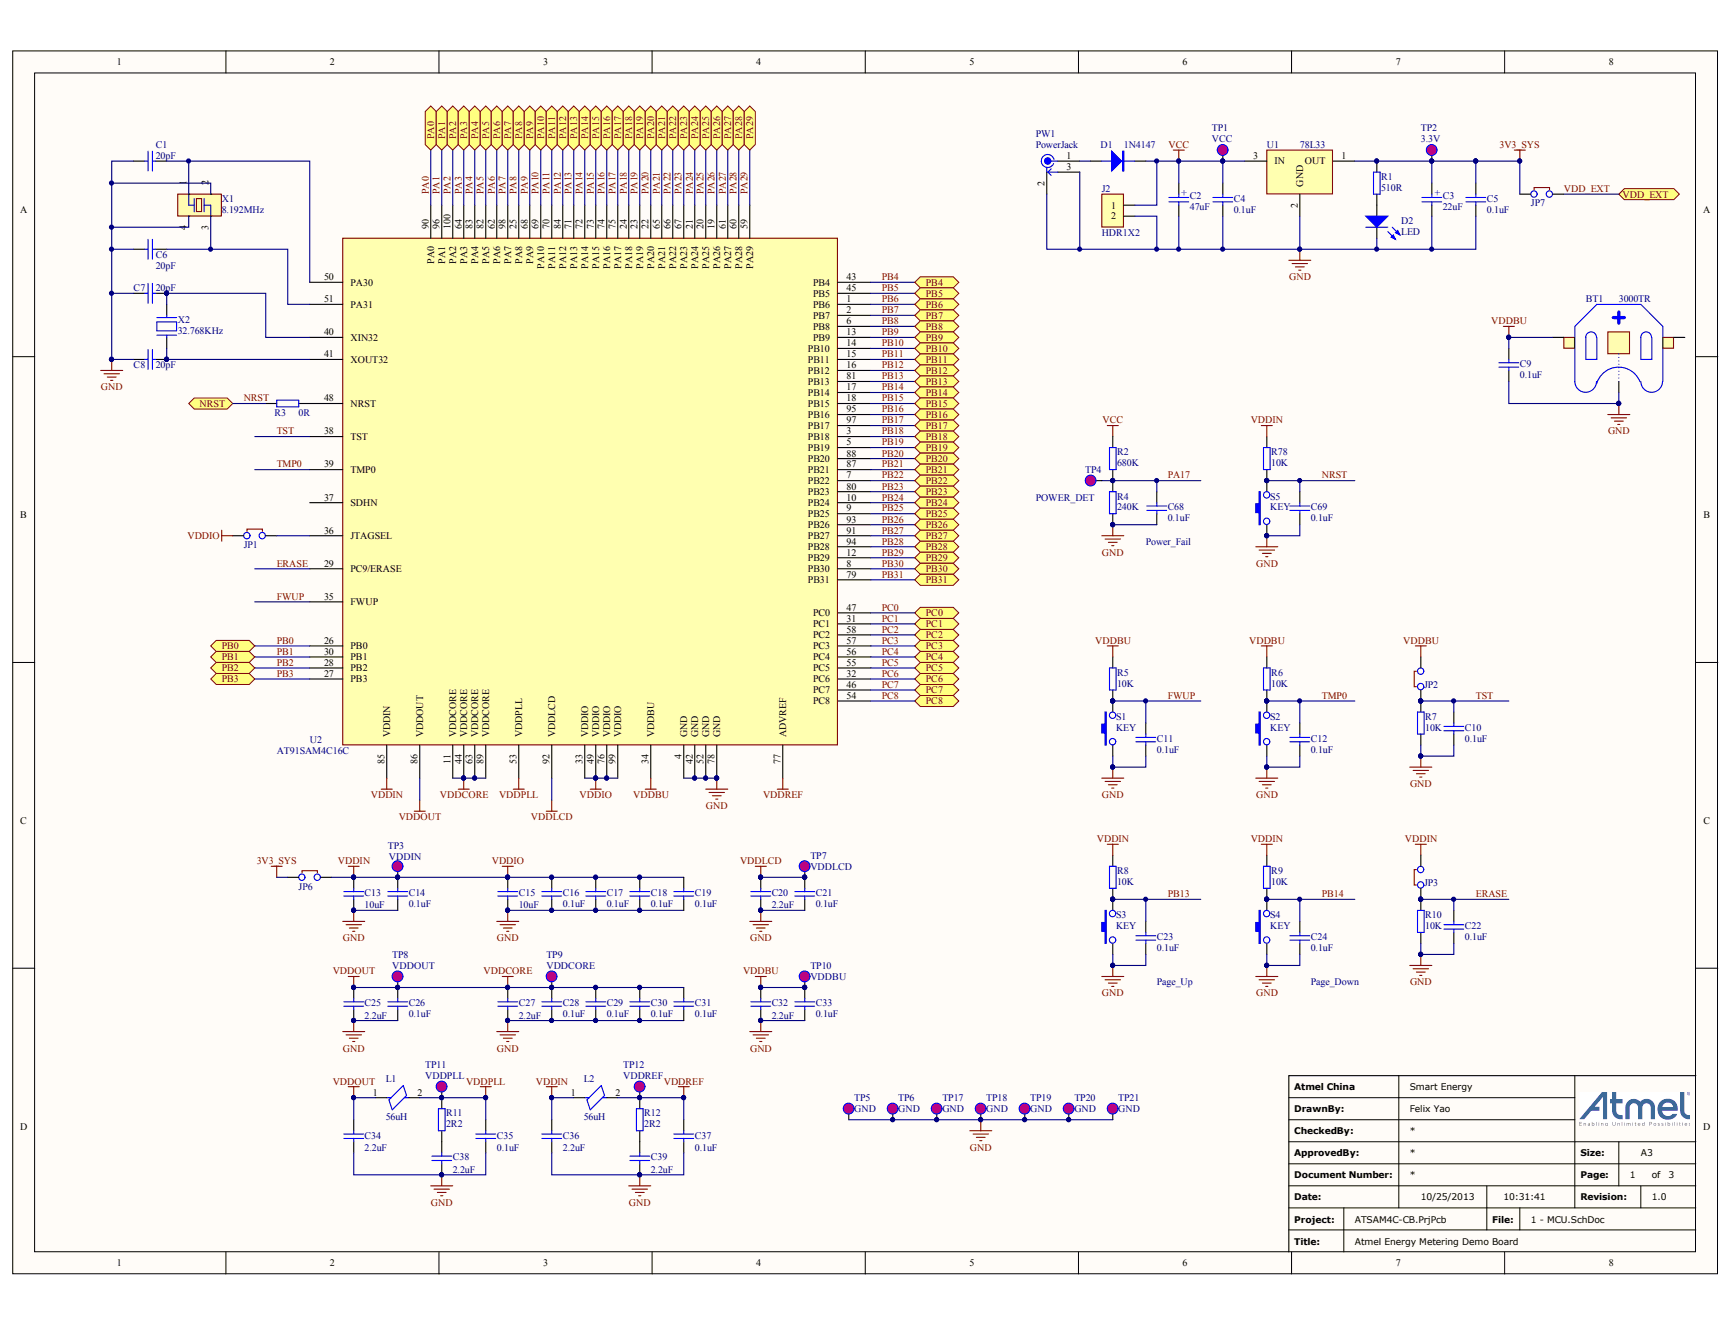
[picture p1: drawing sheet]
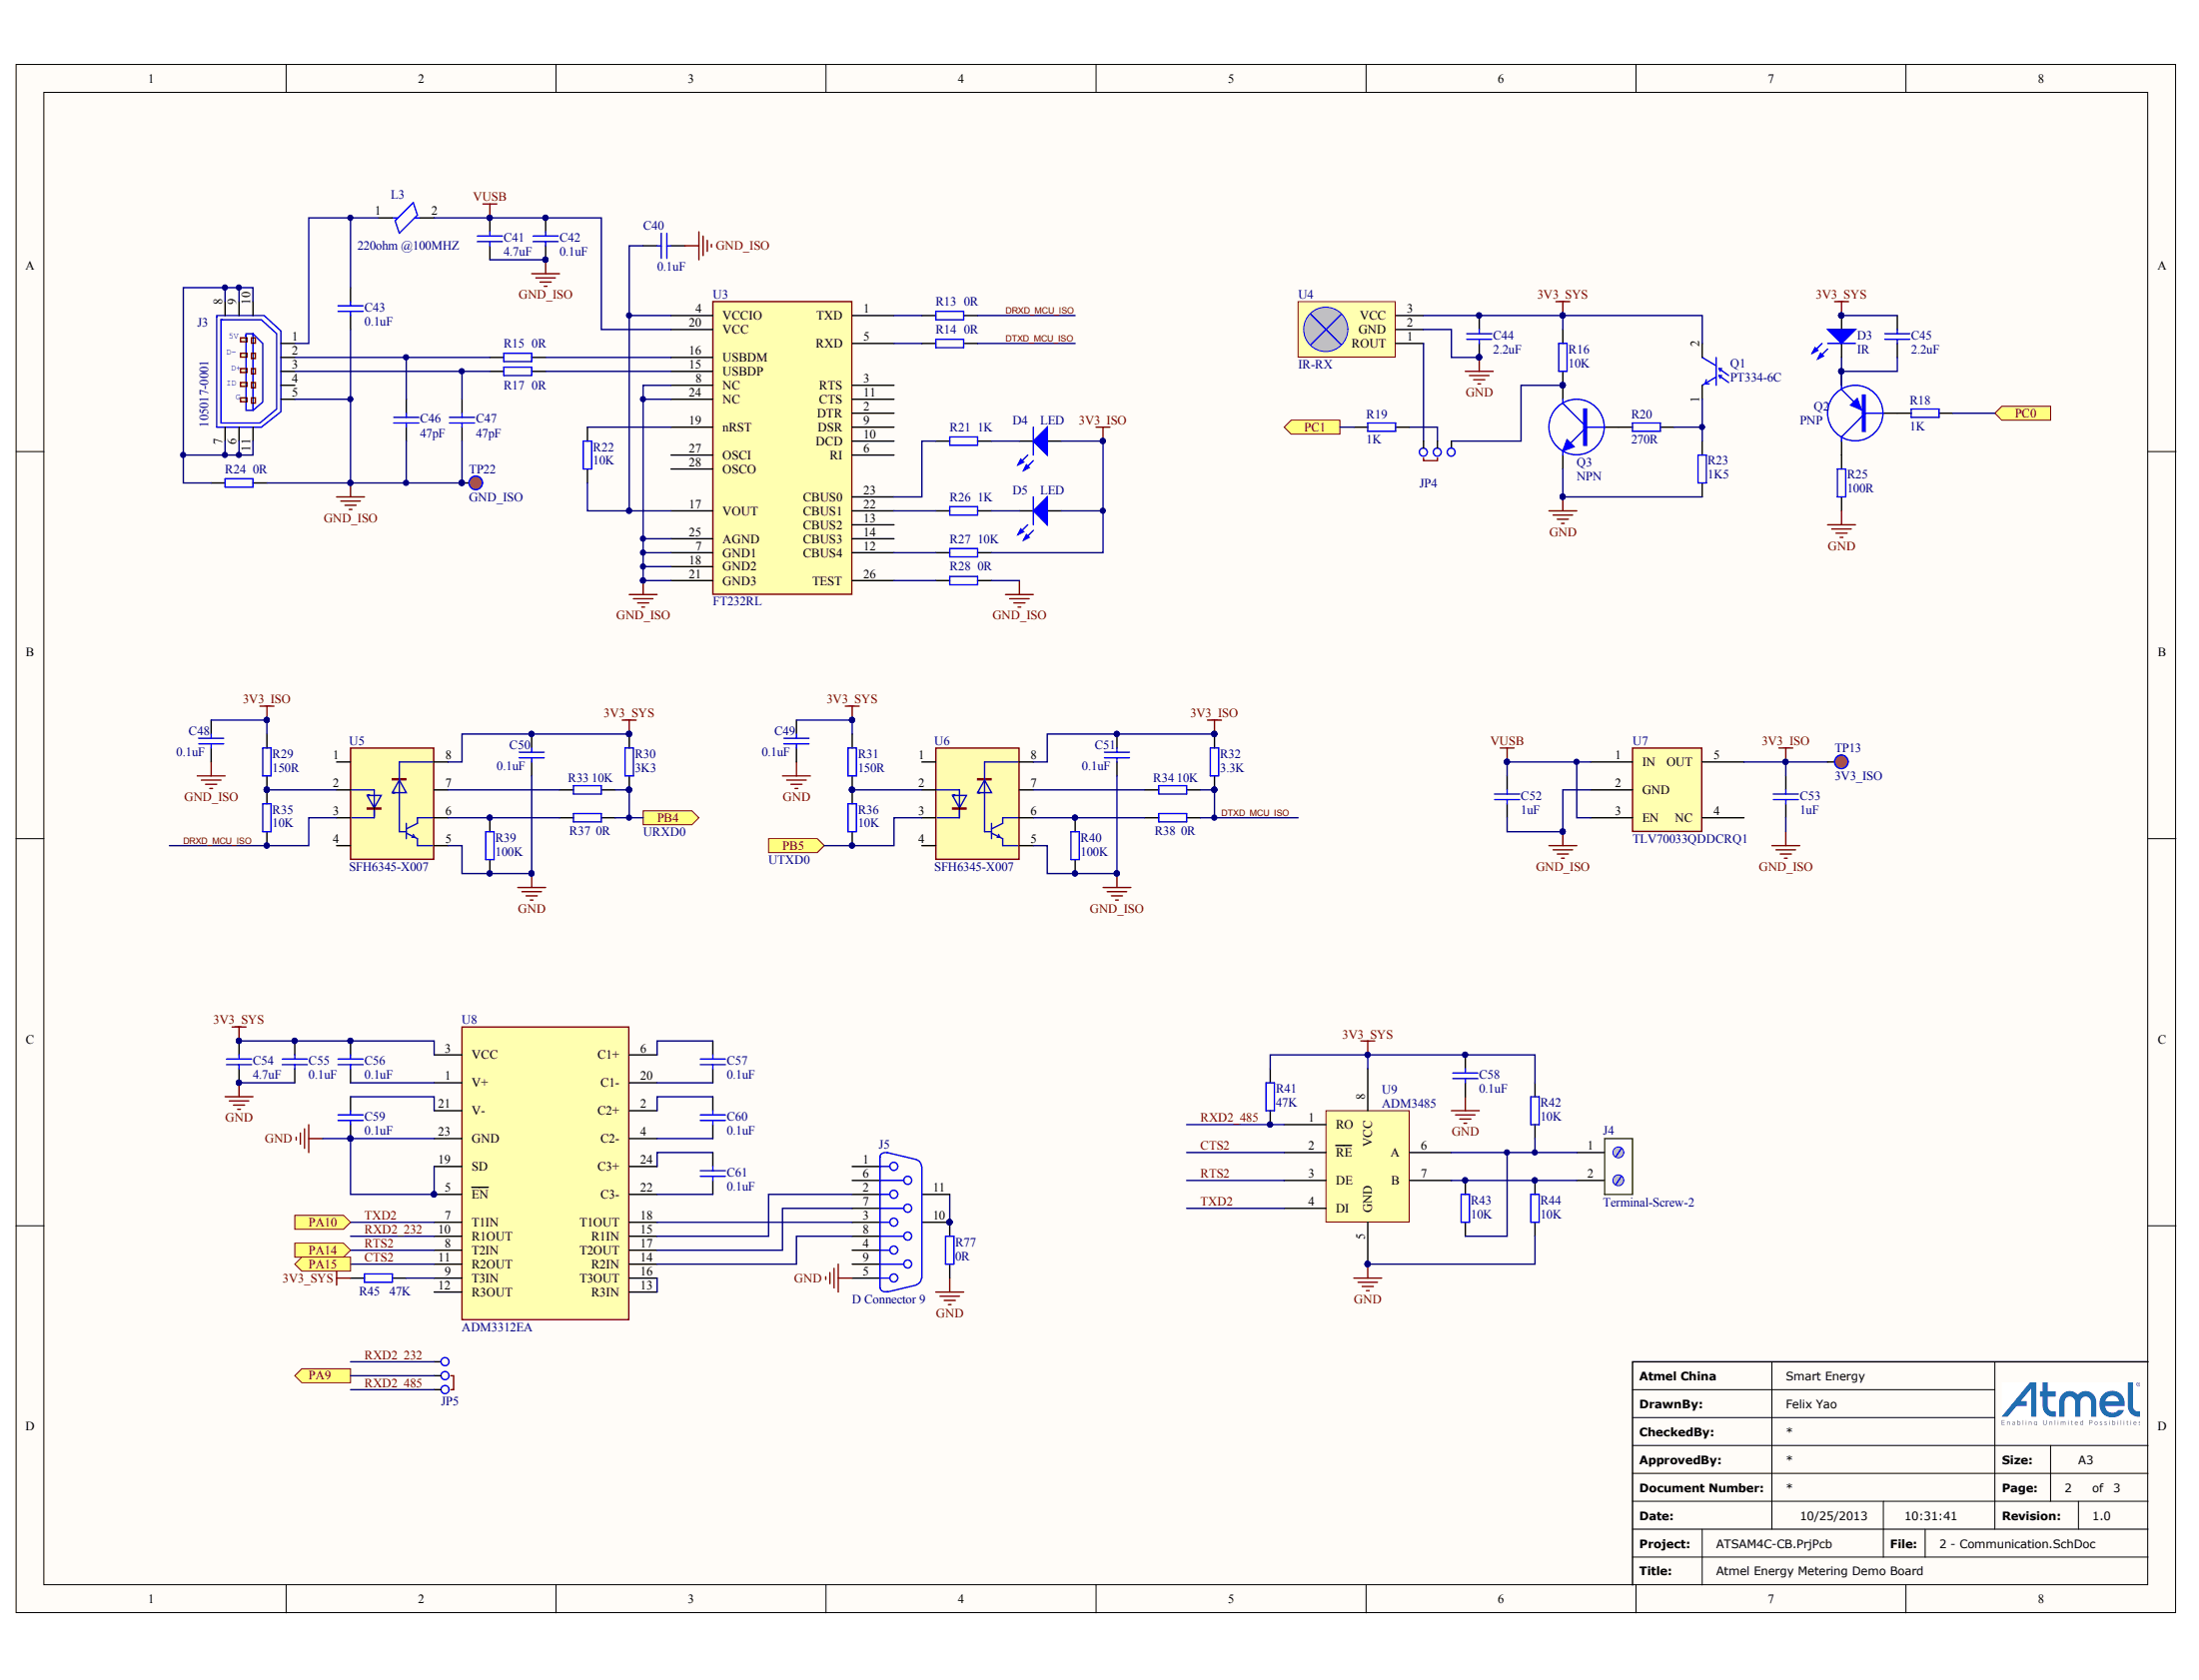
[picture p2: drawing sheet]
# Altium project ATSAM4C-CB.PrjPcb
2 sheets, 169 parts. Net scope: flat (ports and power ports of the same name join across sheets).
Board file: ATSAM4C-CB.PcbDoc
Sheets:
  1 - MCU.SchDoc
  2 - Communication.SchDoc

## Sheet 1 - MCU.SchDoc: Atmel Energy Metering Demo Board
size A3; DrawnBy: Felix Yao; Organization: Smart Energy; Revision: 1.0; SheetNumber: 1; SheetTotal: 3; PageSetup: Record=PageOptions|CenterHorizontal=True|CenterVertical=True|PrintScale=0.71|XCorrection=1.00|YCorrection=1.00|PrintKind=1|BorderSize=5000000|LeftOffset=0|BottomOffset=0|Orientation=2|PaperLength=2969|PaperWidth=2100|Scale=100|PaperSource=7|PrintQuality=600|MediaType=1|DitherType=10|PaperKind=A4 (210 x 297 mm)|PrintScaleMode=1

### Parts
BT1  3000TR  [X-S_3000_01]
C1  20pF  [C0603]
C2  47uF  [C_TANT_B3528]
C3  22uF  [C_TANT_B3528]
C4  0.1uF  [C0603]
C5  0.1uF  [C0603]
C6  20pF  [C0603]
C7  20pF  [C0603]
C8  20pF  [C0603]
C9  0.1uF  [C0603]
C10  0.1uF  [C0603]
C11  0.1uF  [C0603]
C12  0.1uF  [C0603]
C13  10uF  [C0805]
C14  0.1uF  [C0603]
C15  10uF  [C0805]
C16  0.1uF  [C0603]
C17  0.1uF  [C0603]
C18  0.1uF  [C0603]
C19  0.1uF  [C0603]
C20  2.2uF  [C0805]
C21  0.1uF  [C0603]
C22  0.1uF  [C0603]
C23  0.1uF  [C0603]
C24  0.1uF  [C0603]
C25  2.2uF  [C0805]
C26  0.1uF  [C0603]
C27  2.2uF  [C0805]
C28  0.1uF  [C0603]
C29  0.1uF  [C0603]
C30  0.1uF  [C0603]
C31  0.1uF  [C0603]
C32  2.2uF  [C0805]
C33  0.1uF  [C0603]
C34  2.2uF  [C0805]
C35  0.1uF  [C0603]
C36  2.2uF  [C0805]
C37  0.1uF  [C0603]
C38  2.2uF  [C0805]
C39  2.2uF  [C0805]
C68  0.1uF  [C0603]
C69  0.1uF  [C0603]
D1  1N4147  [DIODE-SMD]
D2  LED  [LED-0805]
J2  HDR1X2  [HDR1X2(None)]
JP1  JMP  [JMP]  (value not drawn)
JP2  JMP  [JMP]  (value not drawn)
JP3  JMP  [JMP]  (value not drawn)
JP6  JMP  [JMP]  (value not drawn)
JP7  JMP  [JMP]  (value not drawn)
L1  56uH  [1210]
L2  56uH  [1210]
PW1  PowerJack  [PowerJacket2.5]
R1  510R  [R0603]
R2  680K  [R0603]
R3  0R  [R0603]
R4  240K  [R0603]
R5  10K  [R0603]
R6  10K  [R0603]
R7  10K  [R0603]
R8  10K  [R0603]
R9  10K  [R0603]
R10  10K  [R0603]
R11  2R2  [R0603]
R12  2R2  [R0603]
R78  10K  [R0603]
S1  KEY  [KEY-4P - SMD]
S2  KEY  [KEY-4P - SMD]
S3  KEY  [KEY-4P - SMD]
S4  KEY  [KEY-4P - SMD]
S5  KEY  [KEY-4P - SMD]
TP1  VCC  [TP]
TP2  3.3V  [TP]
TP3  VDDIN  [TP]
TP4  POWER_DET  [TP]
TP5  GND  [TP]
TP6  GND  [TP]
TP7  VDDLCD  [TP]
TP8  VDDOUT  [TP]
TP9  VDDCORE  [TP]
TP10  VDDBU  [TP]
TP11  VDDPLL  [TP]
TP12  VDDREF  [TP]
TP17  GND  [TP]
TP18  GND  [TP]
TP19  GND  [TP]
TP20  GND  [TP]
TP21  GND  [TP]
U1  78L33  [SOT-89]
U2  AT91SAM4C16C  [LQFP-100]
X1  8.192MHz  [crystal_5032]
X2  32.768KHz  [CFPX-217]

### Ports
NRST (bidir), PA0 (bidir), PA1 (bidir), PA2 (bidir), PA3 (bidir), PA4 (bidir), PA5 (bidir), PA6 (bidir), PA7 (bidir), PA8 (bidir), PA9 (bidir), PA10 (bidir), PA11 (bidir), PA12 (bidir), PA13 (bidir), PA14 (bidir), PA15 (bidir), PA16 (bidir), PA17 (bidir), PA18 (bidir), PA19 (bidir), PA20 (bidir), PA21 (bidir), PA22 (bidir), PA23 (bidir), PA24 (bidir), PA25 (bidir), PA26 (bidir), PA27 (bidir), PA28 (bidir), PA29 (bidir), PB0 (bidir), PB1 (bidir), PB2 (bidir), PB3 (bidir), PB4 (bidir), PB5 (bidir), PB6 (bidir), PB7 (bidir), PB8 (bidir), PB9 (bidir), PB10 (bidir), PB11 (bidir), PB12 (bidir), PB13 (bidir), PB14 (bidir), PB15 (bidir), PB16 (bidir), PB17 (bidir), PB18 (bidir), PB19 (bidir), PB20 (bidir), PB21 (bidir), PB22 (bidir), PB23 (bidir), PB24 (bidir), PB25 (bidir), PB26 (bidir), PB27 (bidir), PB28 (bidir), PB29 (bidir), PB30 (bidir), PB31 (bidir), PC0 (bidir), PC1 (bidir), PC2 (bidir), PC3 (bidir), PC4 (bidir), PC5 (bidir), PC6 (bidir), PC7 (bidir), PC8 (bidir), VDD_EXT (bidir)

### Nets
3V3_SYS: C3.1 C5.2 JP6.1 JP7.1 R1.2 TP2.1 U1.1(OUT)
GND: BT1.1(M) C1.1 C2.2 C3.2 C4.1 C5.1 C6.1 C7.1 C8.1 C9.1 C10.1 C11.1 C12.1 C13.1 C14.1 C15.1 C16.1 C17.1 C18.1 C19.1 C20.1 C21.1 C22.1 C23.1 C24.1 C25.1 C26.1 C27.1 C28.1 C29.1 C30.1 C31.1 C32.1 C33.1 C34.1 C35.1 C36.1 C37.1 C38.1 C39.1 C68.1 C69.1 D2.K J2.2 PW1.2 PW1.3 R4.1 R7.2 R10.2 S1.1 S2.1 S3.1 S4.1 S5.1 TP5.1 TP6.1 TP17.1 TP18.1 TP19.1 TP20.1 TP21.1 U1.2(GND) U2.4(GND) U2.42(GND) U2.52(GND) U2.78(GND) X1.2 X1.4
VCC: C2.1 C4.2 D1.K J2.1 R2.2 TP1.1 U1.3(IN)
VDDBU: BT1.3(P2) C9.2 C32.2 C33.2 JP2.2 R5.2 R6.2 TP10.1 U2.34(VDDBU)
VDDCORE: C25.2 C26.2 C27.2 C28.2 C29.2 C30.2 C31.2 C34.2 L1.1 TP8.1 TP9.1 U2.11(VDDCORE) U2.44(VDDCORE) U2.63(VDDCORE) U2.86(VDDOUT) U2.89(VDDCORE)  [also labelled VDDOUT]
VDDIN: C13.2 C14.2 C15.2 C16.2 C17.2 C18.2 C19.2 C36.2 JP1.1 JP3.2 JP6.2 L2.1 R8.2 R9.2 R78.2 TP3.1 U2.33(VDDIO) U2.49(VDDIO) U2.76(VDDIO) U2.85(VDDIN) U2.99(VDDIO)  [also labelled VDDIO]
VDDLCD: C20.2 C21.2 TP7.1 U2.92(VDDLCD)
VDDPLL: C35.2 L1.2 R11.2 TP11.1 U2.53(VDDPLL)
VDDREF: C37.2 L2.2 R12.2 TP12.1 U2.77(ADVREF)
ERASE: C22.2 JP3.1 R10.1 U2.29(PC9/ERASE)
FWUP: C11.2 R5.1 S1.2 U2.35(FWUP)
NRST: C69.2 R3.2 R78.1 S5.2 ; port NRST
PA0: U2.90(PA0) ; port PA0
PA1: U2.96(PA1) ; port PA1
PA2: U2.100(PA2) ; port PA2
PA3: U2.64(PA3) ; port PA3
PA4: U2.83(PA4) ; port PA4
PA5: U2.82(PA5) ; port PA5
PA6: U2.62(PA6) ; port PA6
PA7: U2.98(PA7) ; port PA7
PA8: U2.25(PA8) ; port PA8
PA9: U2.68(PA9) ; port PA9
PA10: U2.69(PA10) ; port PA10
PA11: U2.70(PA11) ; port PA11
PA12: U2.84(PA12) ; port PA12
PA13: U2.71(PA13) ; port PA13
PA14: U2.72(PA14) ; port PA14
PA15: U2.73(PA15) ; port PA15  [project net CTS2]
PA16: U2.74(PA16) ; port PA16
PA17: C68.2 R2.1 R4.2 TP4.1 U2.75(PA17) ; port PA17
PA18: U2.24(PA18) ; port PA18
PA19: U2.23(PA19) ; port PA19
PA20: U2.22(PA20) ; port PA20
PA21: U2.65(PA21) ; port PA21
PA22: U2.66(PA22) ; port PA22
PA23: U2.67(PA23) ; port PA23
PA24: U2.21(PA24) ; port PA24
PA25: U2.20(PA25) ; port PA25
PA26: U2.19(PA26) ; port PA26
PA27: U2.61(PA27) ; port PA27
PA28: U2.60(PA28) ; port PA28
PA29: U2.59(PA29) ; port PA29
PB0: U2.26(PB0) ; port PB0
PB1: U2.30(PB1) ; port PB1
PB2: U2.28(PB2) ; port PB2
PB3: U2.27(PB3) ; port PB3
PB4: U2.43(PB4) ; port PB4
PB5: U2.45(PB5) ; port PB5
PB6: U2.1(PB6) ; port PB6
PB7: U2.2(PB7) ; port PB7
PB8: U2.6(PB8) ; port PB8
PB9: U2.13(PB9) ; port PB9
PB10: U2.14(PB10) ; port PB10
PB11: U2.15(PB11) ; port PB11
PB12: U2.16(PB12) ; port PB12
PB13: C23.2 R8.1 S3.2 U2.81(PB13) ; port PB13
PB14: C24.2 R9.1 S4.2 U2.17(PB14) ; port PB14
PB15: U2.18(PB15) ; port PB15
PB16: U2.95(PB16) ; port PB16
PB17: U2.97(PB17) ; port PB17
PB18: U2.3(PB18) ; port PB18
PB19: U2.5(PB19) ; port PB19
PB20: U2.88(PB20) ; port PB20
PB21: U2.87(PB21) ; port PB21
PB22: U2.7(PB22) ; port PB22
PB23: U2.80(PB23) ; port PB23
PB24: U2.10(PB24) ; port PB24
PB25: U2.9(PB25) ; port PB25
PB26: U2.93(PB26) ; port PB26
PB27: U2.91(PB27) ; port PB27
PB28: U2.94(PB28) ; port PB28
PB29: U2.12(PB29) ; port PB29
PB30: U2.8(PB30) ; port PB30
PB31: U2.79(PB31) ; port PB31
PC0: U2.47(PC0) ; port PC0
PC1: U2.31(PC1) ; port PC1
PC2: U2.58(PC2) ; port PC2
PC3: U2.57(PC3) ; port PC3
PC4: U2.56(PC4) ; port PC4
PC5: U2.55(PC5) ; port PC5
PC6: U2.32(PC6) ; port PC6
PC7: U2.46(PC7) ; port PC7
PC8: U2.54(PC8) ; port PC8
TMP0: C12.2 R6.1 S2.2 U2.39(TMP0)
TST: C10.2 JP2.1 R7.1 U2.38(TST)
VDD_EXT: JP7.2 ; port VDD_EXT
NetC1_2: C1.2 U2.50(PA30) X1.1
NetC6_2: C6.2 U2.51(PA31) X1.3
NetC7_2: C7.2 U2.40(XIN32) X2.1
NetC8_2: C8.2 U2.41(XOUT32) X2.2
NetC38_2: C38.2 R11.1
NetC39_2: C39.2 R12.1
NetD1_A: D1.A PW1.1
NetD2_A: D2.A R1.1
NetJP1_2: JP1.2 U2.36(JTAGSEL)
NetR3_1: R3.1 U2.48(NRST)

Not connected (* = marked no-connect by the designer): BT1 2(P1); U2 37(SDHN)

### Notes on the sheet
- (near C68) Power_Fail
- Page_Up
- Page_Down

## Sheet 2 - Communication.SchDoc: Atmel Energy Metering Demo Board
size A3; DrawnBy: Felix Yao; Organization: Smart Energy; Revision: 1.0; SheetNumber: 2; SheetTotal: 3; PageSetup: Record=PageOptions|CenterHorizontal=True|CenterVertical=True|PrintScale=0.71|XCorrection=1.00|YCorrection=1.00|PrintKind=1|BorderSize=5000000|LeftOffset=0|BottomOffset=0|Orientation=2|PaperLength=1000|PaperWidth=1000|Scale=100|PaperSource=7|PrintQuality=-4|MediaType=1|DitherType=10|PaperKind=A4 (210 x 297 mm)|PrintScaleMode=1

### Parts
C40  0.1uF  [C0603]
C41  4.7uF  [C0805]
C42  0.1uF  [C0603]
C43  0.1uF  [C0603]
C44  2.2uF  [C0805]
C45  2.2uF  [C0805]
C46  47pF  [C0603]
C47  47pF  [C0603]
C48  0.1uF  [C0603]
C49  0.1uF  [C0603]
C50  0.1uF  [C0603]
C51  0.1uF  [C0603]
C52  1uF  [C0805]
C53  1uF  [C0805]
C54  4.7uF  [C0805]
C55  0.1uF  [C0603]
C56  0.1uF  [C0603]
C57  0.1uF  [C0603]
C58  0.1uF  [C0603]
C59  0.1uF  [C0603]
C60  0.1uF  [C0603]
C61  0.1uF  [C0603]
D3  IR  [LED-5mm]
D4  LED  [LED-0805]
D5  LED  [LED-0805]
J3  105017-0001  [micro_usb_dip_b]
J4  Terminal-Screw-2  [TE-1776119-2]
J5  D Connector 9  [DSUB1.385-2H9]
JP4  JMP3  [JMP3]  (value not drawn)
JP5  JMP3  [JMP3]  (value not drawn)
L3  220ohm @100MHZ  [0805]
Q1  PT334-6C  [LED-DIP-100]
Q2  PNP  [SOT-23]
Q3  NPN  [SOT-23]
R13  0R  [R0603]
R14  0R  [R0603]
R15  0R  [R0603]
R16  10K  [R0603]
R17  0R  [R0603]
R18  1K  [R0603]
R19  1K  [R0603]
R20  270R  [R0603]
R21  1K  [R0603]
R22  10K  [R0603]
R23  1K5  [R0603]
R24  0R  [R0603]
R25  100R  [R0603]
R26  1K  [R0603]
R27  10K  [R0603]
R28  0R  [R0603]
R29  150R  [R0603]
R30  3K3  [R0603]
R31  150R  [R0603]
R32  3.3K  [R0603]
R33  10K  [R0603]
R34  10K  [R0603]
R35  10K  [R0603]
R36  10K  [R0603]
R37  0R  [R0603]
R38  0R  [R0603]
R39  100K  [R0603]
R40  100K  [R0603]
R41  47K  [R0603]
R42  10K  [R0603]
R43  10K  [R0603]
R44  10K  [R0603]
R45  47K  [R0603]
R77  0R  [R0603]
TP13  3V3_ISO  [TP]
TP22  GND_ISO  [TP]
U3  FT232RL  [SSOP-28]
U4  IR-RX  [IR-Rx]
U5  SFH6345-X007  [SO08-400]
U6  SFH6345-X007  [SO08-400]
U7  TLV70033QDDCRQ1  [SOT23-5]
U8  ADM3312EA  [TSSOP-24]
U9  ADM3485  [SOP-8]

### Ports
PA9 (out), PA10 (in), PA14 (in), PA15 (out), PB4 (out), PB5 (in), PC0 (in), PC1 (out)

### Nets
3V3_ISO: C48.2 C51.2 C53.2 D4.A D5.A R27.2 R29.2 R32.2 TP13.1 U6.8 U7.5(OUT)
3V3_SYS: C44.2 C45.2 C49.2 C50.2 C54.2 C55.1 C56.2 C58.1 D3.A Q1.2(C) R16.2 R30.2 R31.2 R41.1 R42.2 R45.2 U4.3(VCC) U5.8 U8.3(VCC) U9.8(VCC)
GND: C44.1 C49.1 C50.1 C54.1 C55.2 C58.2 C59.1 J5.5 Q3.2(E) R23.1 R25.1 R39.1 R44.1 R77.1 U4.2(GND) U5.5 U8.5(~{EN}) U8.19(SD) U8.23(GND) U9.5(GND)
GND_ISO: C40.1 C41.1 C42.1 C43.1 C46.1 C47.1 C48.1 C51.1 C52.1 C53.1 J3.5 R24.2 R28.2 R40.1 TP22.1 U3.7(GND1) U3.8(NC) U3.18(GND2) U3.21(GND3) U3.24(NC) U3.25(AGND) U6.5 U7.2(GND)
VUSB: C41.2 C42.2 C52.2 L3.2 U3.20(VCC) U7.1(IN) U7.3(EN)
CTS2: U8.11(R2OUT) U9.2(~{RE}) ; port PA15
DRXD_MCU_ISO: R13.2 R35.1 U5.3
DTXD_MCU_ISO: R14.2 R32.1 R34.1 R38.1
PA9: JP5.2 ; port PA9
PB4: R30.1 R33.1 R37.1 ; port PB4
PB5: R36.1 U6.3 ; port PB5
PC0: R18.1 ; port PC0
PC1: R19.1 ; port PC1
RTS2: U8.8(T2IN) U9.3(DE) ; port PA14  [project net PA14]
RXD2_232: JP5.3 U8.10(R1OUT)
RXD2_485: JP5.1 R41.2 U9.1(RO)
TXD2: U8.7(T1IN) U9.4(DI) ; port PA10  [project net PA10]
NetC40_2: C40.2 R22.1 U3.4(VCCIO) U3.17(VOUT)
NetC43_2: C43.2 J3.1 L3.1
NetC45_1: C45.1 D3.K Q2.2(E)
NetC46_2: C46.2 J3.2 R15.1
NetC47_2: C47.2 J3.3 R17.1
NetC56_1: C56.1 U8.1(V+)
NetC57_1: C57.1 U8.20(C1-)
NetC57_2: C57.2 U8.6(C1+)
NetC59_2: C59.2 U8.21(V-)
NetC60_1: C60.1 U8.4(C2-)
NetC60_2: C60.2 U8.2(C2+)
NetC61_1: C61.1 U8.22(C3-)
NetC61_2: C61.2 U8.24(C3+)
NetD4_K: D4.K R21.2
NetD5_K: D5.K R26.2
NetJ3_6: J3.6 J3.7 J3.8 J3.9 J3.10 J3.11 R24.1
NetJ4_1: J4.1 R42.1 R43.1 U9.6(A)
NetJ4_2: J4.2 R43.2 R44.2 U9.7(B)
NetJ5_2: J5.2 U8.15(R1IN)
NetJ5_3: J5.3 U8.18(T1OUT)
NetJ5_7: J5.7 U8.17(T2OUT)
NetJ5_8: J5.8 U8.14(R2IN)
NetJ5_10: J5.10(MH1) J5.11(MH2) R77.2
NetJP4_1: JP4.1 U4.1(ROUT)
NetJP4_2: JP4.2 R19.2
NetJP4_3: JP4.3 Q3.3(C) R16.1
NetQ1_1: Q1.1(E) R20.2 R23.2
NetQ2_1: Q2.1(B) R18.2
NetQ2_3: Q2.3(C) R25.2
NetQ3_1: Q3.1(B) R20.1
NetR13_1: R13.1 U3.1(TXD)
NetR14_1: R14.1 U3.5(RXD)
NetR15_2: R15.2 U3.16(USBDM)
NetR17_2: R17.2 U3.15(USBDP)
NetR21_1: R21.1 U3.23(CBUS0)
NetR22_2: R22.2 U3.19(nRST)
NetR26_1: R26.1 U3.22(CBUS1)
NetR27_1: R27.1 U3.12(CBUS4)
NetR28_1: R28.1 U3.26(TEST)
NetR29_1: R29.1 R35.2 U5.2
NetR31_1: R31.1 R36.2 U6.2
NetR33_2: R33.2 U5.7
NetR34_2: R34.2 U6.7
NetR37_2: R37.2 R39.2 U5.6
NetR38_2: R38.2 R40.2 U6.6
NetR45_1: R45.1 U8.9(T3IN)
NetU8_13: U8.13(R3IN) U8.16(T3OUT)

Not connected (* = marked no-connect by the designer): J3 4; J5 1 4 6 9; U3 2(DTR) 3(RTS) 6(RI) 9(DSR) 10(DCD) 11(CTS) 13(CBUS2) 14(CBUS3) 27(OSCI) 28(OSCO); U5 1 4; U6 1 4; U7 4(NC); U8 12(R3OUT)

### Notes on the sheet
- URXD0
- UTXD0

## Nets that join several sheets
3V3_SYS: 1 - MCU (7 pins), 2 - Communication (20 pins)
GND: 1 - MCU (68 pins), 2 - Communication (20 pins)
CTS2: 1 - MCU (U2.73), 2 - Communication (U8.11 U9.2)
PA9: 1 - MCU (U2.68), 2 - Communication (JP5.2)
PA10: 1 - MCU (U2.69), 2 - Communication (U8.7 U9.4)
PA14: 1 - MCU (U2.72), 2 - Communication (U8.8 U9.3)
PB4: 1 - MCU (U2.43), 2 - Communication (R30.1 R33.1 R37.1)
PB5: 1 - MCU (U2.45), 2 - Communication (R36.1 U6.3)
PC0: 1 - MCU (U2.47), 2 - Communication (R18.1)
PC1: 1 - MCU (U2.31), 2 - Communication (R19.1)
